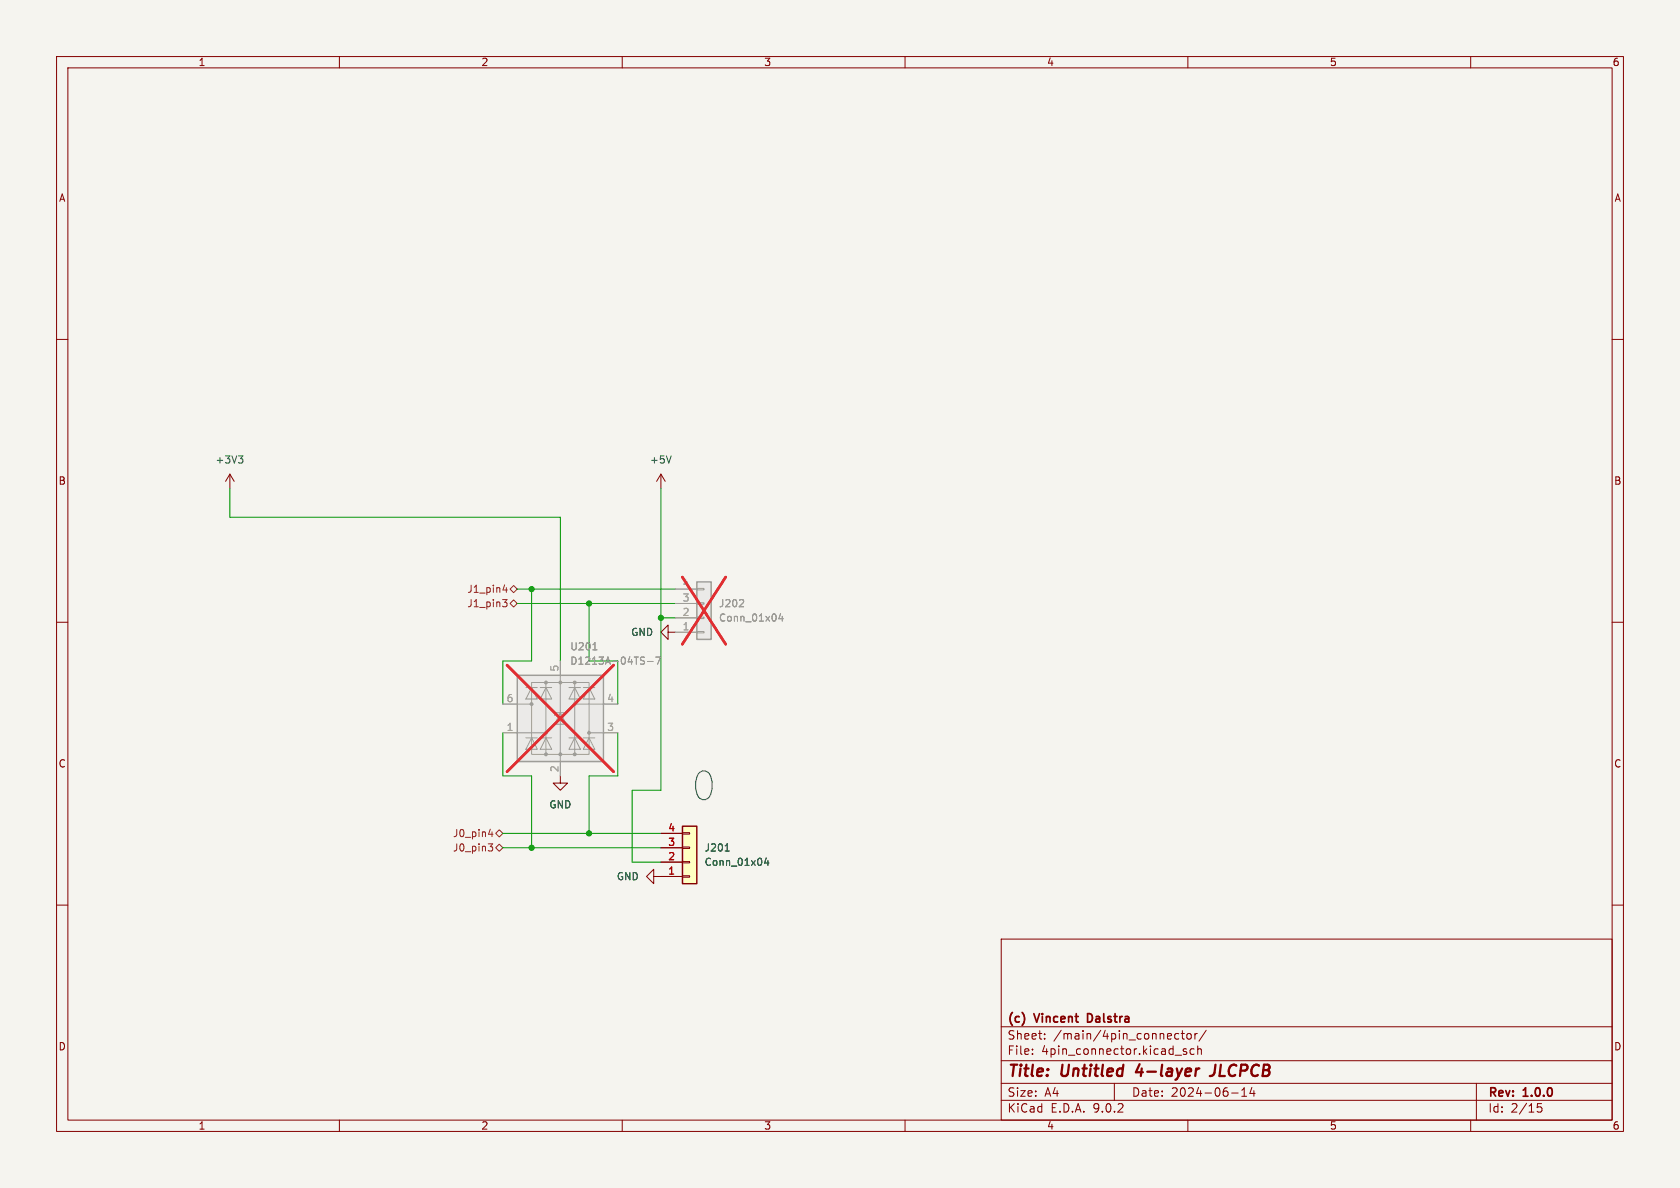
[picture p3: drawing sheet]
(kicad_sch
 (version 20250114)
 (generator "eeschema")
 (generator_version "9.0")
 (paper "A4")
 (title_block
  (title "Untitled 4-layer JLCPCB")
  (date "2024-06-14")
  (rev "1.0.0")
  (company "(c) Vincent Dalstra"))
 (lib_symbols
  (symbol "Connector_Generic:Conn_01x04"
   (pin_names
    (offset 1.016) (hide yes)) (exclude_from_sim no) (in_bom yes) (on_board yes)
   (property "Reference" "J" (at 0 5.08 0) (effects (font (size 1.27 1.27))))
   (property "Value" "Conn_01x04" (at 0 -7.62 0) (effects (font (size 1.27 1.27))))
   (property "Footprint" "" (at 0 0 0) (effects (font (size 1.27 1.27)) (hide yes)))
   (property "Datasheet" "~" (at 0 0 0) (effects (font (size 1.27 1.27)) (hide yes)))
   (property "Description" "Generic connector, single row, 01x04, script generated (kicad-library-utils/schlib/autogen/connector/)" (at 0 0 0) (effects (font (size 1.27 1.27)) (hide yes)))
   (symbol "Conn_01x04_1_1"
    (rectangle (start -1.27 3.81) (end 1.27 -6.35) (stroke (width 0.254) (type default)) (fill (type background)))
    (rectangle (start -1.27 2.667) (end 0 2.413) (stroke (width 0.1524) (type default)) (fill (type none)))
    (rectangle (start -1.27 0.127) (end 0 -0.127) (stroke (width 0.1524) (type default)) (fill (type none)))
    (rectangle (start -1.27 -2.413) (end 0 -2.667) (stroke (width 0.1524) (type default)) (fill (type none)))
    (rectangle (start -1.27 -4.953) (end 0 -5.207) (stroke (width 0.1524) (type default)) (fill (type none)))
    (pin passive line (at -5.08 2.54 0) (length 3.81) (name "Pin_1" (effects (font (size 1.27 1.27)))) (number "1" (effects (font (size 1.27 1.27)))))
    (pin passive line (at -5.08 0 0) (length 3.81) (name "Pin_2" (effects (font (size 1.27 1.27)))) (number "2" (effects (font (size 1.27 1.27)))))
    (pin passive line (at -5.08 -2.54 0) (length 3.81) (name "Pin_3" (effects (font (size 1.27 1.27)))) (number "3" (effects (font (size 1.27 1.27)))))
    (pin passive line (at -5.08 -5.08 0) (length 3.81) (name "Pin_4" (effects (font (size 1.27 1.27)))) (number "4" (effects (font (size 1.27 1.27))))))
   (embedded_fonts no))
  (symbol "Power_Protection_custom:D1213A-04TS-7"
   (pin_names (hide yes)) (exclude_from_sim no) (in_bom yes) (on_board yes)
   (property "Reference" "U" (at 2.54 8.89 0) (effects (font (size 1.27 1.27)) (justify left)))
   (property "Value" "D1213A-04TS-7" (at 2.54 -8.89 0) (effects (font (size 1.27 1.27)) (justify left)))
   (property "Footprint" "Package_TO_SOT_SMD:TSOT-23-6" (at 0 -12.7 0) (effects (font (size 1.27 1.27)) (hide yes)))
   (property "Datasheet" "https://www.lcsc.com/datasheet/lcsc_datasheet_1912111437_Diodes-Incorporated-D1213A-04TS-7_C460588.pdf" (at 5.08 8.89 0) (effects (font (size 1.27 1.27)) (hide yes)))
   (property "Description" "4-Channel Low Capacitance TVS Diode Array, 5V, SOT-23-6" (at 0 0 0) (effects (font (size 1.27 1.27)) (hide yes)))
   (property "LCSC" "C460588" (at 0 0 0) (effects (font (size 1.27 1.27)) (hide yes)))
   (property "JLCPCB_CORRECTION" "0;0;180" (at 0 -17.78 0) (effects (font (size 1.27 1.27)) (hide yes)))
   (symbol "D1213A-04TS-7_0_1"
    (rectangle (start -7.62 7.62) (end 7.62 -7.62) (stroke (width 0.254) (type default)) (fill (type background)))
    (polyline (pts (xy -6.096 3.429) (xy -4.064 3.429) (xy -5.08 5.461) (xy -6.096 3.429)) (stroke (width 0) (type default)) (fill (type none)))
    (polyline (pts (xy -6.096 -5.461) (xy -4.064 -5.461) (xy -5.08 -3.429) (xy -6.096 -5.461)) (stroke (width 0) (type default)) (fill (type none)))
    (circle (center -5.08 2.54) (radius 0.254) (stroke (width 0) (type default)) (fill (type outline)))
    (polyline (pts (xy -5.08 2.54) (xy -7.62 2.54)) (stroke (width 0) (type default)) (fill (type none)))
    (polyline (pts (xy -4.064 5.461) (xy -6.096 5.461)) (stroke (width 0) (type default)) (fill (type none)))
    (polyline (pts (xy -4.064 -3.429) (xy -6.096 -3.429)) (stroke (width 0) (type default)) (fill (type none)))
    (polyline (pts (xy -3.556 3.429) (xy -1.524 3.429) (xy -2.54 5.461) (xy -3.556 3.429)) (stroke (width 0) (type default)) (fill (type none)))
    (polyline (pts (xy -3.556 -5.461) (xy -1.524 -5.461) (xy -2.54 -3.429) (xy -3.556 -5.461)) (stroke (width 0) (type default)) (fill (type none)))
    (circle (center -2.54 6.35) (radius 0.254) (stroke (width 0) (type default)) (fill (type outline)))
    (rectangle (start -2.54 6.35) (end 2.54 -6.35) (stroke (width 0) (type default)) (fill (type none)))
    (polyline (pts (xy -2.54 6.35) (xy -5.08 6.35) (xy -5.08 -6.35) (xy -2.54 -6.35)) (stroke (width 0) (type default)) (fill (type none)))
    (circle (center -2.54 -2.54) (radius 0.254) (stroke (width 0) (type default)) (fill (type outline)))
    (polyline (pts (xy -2.54 -2.54) (xy -7.62 -2.54)) (stroke (width 0) (type default)) (fill (type none)))
    (circle (center -2.54 -6.35) (radius 0.254) (stroke (width 0) (type default)) (fill (type outline)))
    (polyline (pts (xy -1.524 5.461) (xy -3.556 5.461)) (stroke (width 0) (type default)) (fill (type none)))
    (polyline (pts (xy -1.524 -3.429) (xy -3.556 -3.429)) (stroke (width 0) (type default)) (fill (type none)))
    (polyline (pts (xy -1.016 -1.016) (xy 1.016 -1.016) (xy 0 1.016) (xy -1.016 -1.016)) (stroke (width 0) (type default)) (fill (type none)))
    (circle (center 0 6.35) (radius 0.254) (stroke (width 0) (type default)) (fill (type outline)))
    (polyline (pts (xy 0 6.35) (xy 0 7.62)) (stroke (width 0) (type default)) (fill (type none)))
    (polyline (pts (xy 0 1.27) (xy 0 6.35)) (stroke (width 0) (type default)) (fill (type none)))
    (polyline (pts (xy 0 -6.35) (xy 0 1.27)) (stroke (width 0) (type default)) (fill (type none)))
    (circle (center 0 -6.35) (radius 0.254) (stroke (width 0) (type default)) (fill (type outline)))
    (polyline (pts (xy 0 -7.62) (xy 0 -6.35)) (stroke (width 0) (type default)) (fill (type none)))
    (polyline (pts (xy 1.016 1.016) (xy 0.762 1.016) (xy -1.016 1.016) (xy -1.016 0.508)) (stroke (width 0) (type default)) (fill (type none)))
    (polyline (pts (xy 1.524 5.461) (xy 3.556 5.461)) (stroke (width 0) (type default)) (fill (type none)))
    (polyline (pts (xy 1.524 -3.429) (xy 3.556 -3.429)) (stroke (width 0) (type default)) (fill (type none)))
    (polyline (pts (xy 2.54 6.35) (xy 5.08 6.35) (xy 5.08 -6.35) (xy 2.54 -6.35)) (stroke (width 0) (type default)) (fill (type none)))
    (circle (center 2.54 6.35) (radius 0.254) (stroke (width 0) (type default)) (fill (type outline)))
    (polyline (pts (xy 2.54 2.54) (xy 7.62 2.54)) (stroke (width 0) (type default)) (fill (type none)))
    (circle (center 2.54 2.54) (radius 0.254) (stroke (width 0) (type default)) (fill (type outline)))
    (circle (center 2.54 -6.35) (radius 0.254) (stroke (width 0) (type default)) (fill (type outline)))
    (polyline (pts (xy 3.556 3.429) (xy 1.524 3.429) (xy 2.54 5.461) (xy 3.556 3.429)) (stroke (width 0) (type default)) (fill (type none)))
    (polyline (pts (xy 3.556 -5.461) (xy 1.524 -5.461) (xy 2.54 -3.429) (xy 3.556 -5.461)) (stroke (width 0) (type default)) (fill (type none)))
    (polyline (pts (xy 4.064 5.461) (xy 6.096 5.461)) (stroke (width 0) (type default)) (fill (type none)))
    (polyline (pts (xy 4.064 -3.429) (xy 6.096 -3.429)) (stroke (width 0) (type default)) (fill (type none)))
    (polyline (pts (xy 5.08 -2.54) (xy 7.62 -2.54)) (stroke (width 0) (type default)) (fill (type none)))
    (circle (center 5.08 -2.54) (radius 0.254) (stroke (width 0) (type default)) (fill (type outline)))
    (polyline (pts (xy 6.096 3.429) (xy 4.064 3.429) (xy 5.08 5.461) (xy 6.096 3.429)) (stroke (width 0) (type default)) (fill (type none)))
    (polyline (pts (xy 6.096 -5.461) (xy 4.064 -5.461) (xy 5.08 -3.429) (xy 6.096 -5.461)) (stroke (width 0) (type default)) (fill (type none))))
   (symbol "D1213A-04TS-7_1_1"
    (pin passive line (at -10.16 2.54 0) (length 2.54) (name "I/O4" (effects (font (size 1.27 1.27)))) (number "6" (effects (font (size 1.27 1.27)))))
    (pin passive line (at -10.16 -2.54 0) (length 2.54) (name "I/O1" (effects (font (size 1.27 1.27)))) (number "1" (effects (font (size 1.27 1.27)))))
    (pin passive line (at 0 10.16 270) (length 2.54) (name "VBUS" (effects (font (size 1.27 1.27)))) (number "5" (effects (font (size 1.27 1.27)))))
    (pin passive line (at 0 -10.16 90) (length 2.54) (name "GND" (effects (font (size 1.27 1.27)))) (number "2" (effects (font (size 1.27 1.27)))))
    (pin passive line (at 10.16 2.54 180) (length 2.54) (name "I/O3" (effects (font (size 1.27 1.27)))) (number "4" (effects (font (size 1.27 1.27)))))
    (pin passive line (at 10.16 -2.54 180) (length 2.54) (name "I/O2" (effects (font (size 1.27 1.27)))) (number "3" (effects (font (size 1.27 1.27))))))
   (embedded_fonts no))
  (symbol "power:+3V3"
   (power)
   (pin_names
    (offset 0)) (exclude_from_sim no) (in_bom yes) (on_board yes)
   (property "Reference" "#PWR" (at 0 -3.81 0) (effects (font (size 1.27 1.27)) (hide yes)))
   (property "Value" "+3V3" (at 0 3.556 0) (effects (font (size 1.27 1.27))))
   (property "Footprint" "" (at 0 0 0) (effects (font (size 1.27 1.27)) (hide yes)))
   (property "Datasheet" "" (at 0 0 0) (effects (font (size 1.27 1.27)) (hide yes)))
   (property "Description" "Power symbol creates a global label with name \"+3V3\"" (at 0 0 0) (effects (font (size 1.27 1.27)) (hide yes)))
   (symbol "+3V3_0_1"
    (polyline (pts (xy -0.762 1.27) (xy 0 2.54)) (stroke (width 0) (type default)) (fill (type none)))
    (polyline (pts (xy 0 2.54) (xy 0.762 1.27)) (stroke (width 0) (type default)) (fill (type none)))
    (polyline (pts (xy 0 0) (xy 0 2.54)) (stroke (width 0) (type default)) (fill (type none))))
   (symbol "+3V3_1_1"
    (pin power_in line (at 0 0 90) (length 0) (hide yes) (name "+3V3" (effects (font (size 1.27 1.27)))) (number "1" (effects (font (size 1.27 1.27))))))
   (embedded_fonts no))
  (symbol "power:+5V"
   (power)
   (pin_names
    (offset 0)) (exclude_from_sim no) (in_bom yes) (on_board yes)
   (property "Reference" "#PWR" (at 0 -3.81 0) (effects (font (size 1.27 1.27)) (hide yes)))
   (property "Value" "+5V" (at 0 3.556 0) (effects (font (size 1.27 1.27))))
   (property "Footprint" "" (at 0 0 0) (effects (font (size 1.27 1.27)) (hide yes)))
   (property "Datasheet" "" (at 0 0 0) (effects (font (size 1.27 1.27)) (hide yes)))
   (property "Description" "Power symbol creates a global label with name \"+5V\"" (at 0 0 0) (effects (font (size 1.27 1.27)) (hide yes)))
   (symbol "+5V_0_1"
    (polyline (pts (xy -0.762 1.27) (xy 0 2.54)) (stroke (width 0) (type default)) (fill (type none)))
    (polyline (pts (xy 0 2.54) (xy 0.762 1.27)) (stroke (width 0) (type default)) (fill (type none)))
    (polyline (pts (xy 0 0) (xy 0 2.54)) (stroke (width 0) (type default)) (fill (type none))))
   (symbol "+5V_1_1"
    (pin power_in line (at 0 0 90) (length 0) (hide yes) (name "+5V" (effects (font (size 1.27 1.27)))) (number "1" (effects (font (size 1.27 1.27))))))
   (embedded_fonts no))
  (symbol "power:GND"
   (power)
   (pin_names
    (offset 0)) (exclude_from_sim no) (in_bom yes) (on_board yes)
   (property "Reference" "#PWR" (at 0 -6.35 0) (effects (font (size 1.27 1.27)) (hide yes)))
   (property "Value" "GND" (at 0 -3.81 0) (effects (font (size 1.27 1.27))))
   (property "Footprint" "" (at 0 0 0) (effects (font (size 1.27 1.27)) (hide yes)))
   (property "Datasheet" "" (at 0 0 0) (effects (font (size 1.27 1.27)) (hide yes)))
   (property "Description" "Power symbol creates a global label with name \"GND\" , ground" (at 0 0 0) (effects (font (size 1.27 1.27)) (hide yes)))
   (symbol "GND_0_1"
    (polyline (pts (xy 0 0) (xy 0 -1.27) (xy 1.27 -1.27) (xy 0 -2.54) (xy -1.27 -1.27) (xy 0 -1.27)) (stroke (width 0) (type default)) (fill (type none))))
   (symbol "GND_1_1"
    (pin power_in line (at 0 0 270) (length 0) (hide yes) (name "GND" (effects (font (size 1.27 1.27)))) (number "1" (effects (font (size 1.27 1.27))))))
   (embedded_fonts no)))
 (text "0"
  (exclude_from_sim no)
  (at 121.92 142.24 0)
  (effects (font (size 5.08 5.08)) (justify left bottom)))
 (junction
  (at 93.98 149.86)
  (diameter 0)
  (color 0 0 0 0))
 (junction
  (at 93.98 104.14)
  (diameter 0)
  (color 0 0 0 0))
 (junction
  (at 104.14 106.68)
  (diameter 0)
  (color 0 0 0 0))
 (junction
  (at 104.14 147.32)
  (diameter 0)
  (color 0 0 0 0))
 (junction
  (at 116.84 109.22)
  (diameter 0)
  (color 0 0 0 0))
 (wire
  (pts (xy 111.76 139.7) (xy 111.76 152.4))
  (stroke (width 0) (type default)))
 (wire
  (pts (xy 88.9 147.32) (xy 104.14 147.32))
  (stroke (width 0) (type default)))
 (wire
  (pts (xy 104.14 116.84) (xy 104.14 106.68))
  (stroke (width 0) (type default)))
 (wire
  (pts (xy 88.9 149.86) (xy 93.98 149.86))
  (stroke (width 0) (type default)))
 (wire
  (pts (xy 109.22 137.16) (xy 104.14 137.16))
  (stroke (width 0) (type default)))
 (wire
  (pts (xy 116.84 86.36) (xy 116.84 109.22))
  (stroke (width 0) (type default)))
 (wire
  (pts (xy 93.98 149.86) (xy 116.84 149.86))
  (stroke (width 0) (type default)))
 (wire
  (pts (xy 109.22 116.84) (xy 104.14 116.84))
  (stroke (width 0) (type default)))
 (wire
  (pts (xy 40.64 91.44) (xy 99.06 91.44))
  (stroke (width 0) (type default)))
 (wire
  (pts (xy 88.9 116.84) (xy 93.98 116.84))
  (stroke (width 0) (type default)))
 (wire
  (pts (xy 88.9 137.16) (xy 93.98 137.16))
  (stroke (width 0) (type default)))
 (wire
  (pts (xy 111.76 152.4) (xy 116.84 152.4))
  (stroke (width 0) (type default)))
 (wire
  (pts (xy 99.06 91.44) (xy 99.06 116.84))
  (stroke (width 0) (type default)))
 (wire
  (pts (xy 116.84 139.7) (xy 111.76 139.7))
  (stroke (width 0) (type default)))
 (wire
  (pts (xy 88.9 124.46) (xy 88.9 116.84))
  (stroke (width 0) (type default)))
 (wire
  (pts (xy 116.84 109.22) (xy 116.84 139.7))
  (stroke (width 0) (type default)))
 (wire
  (pts (xy 93.98 104.14) (xy 93.98 116.84))
  (stroke (width 0) (type default)))
 (wire
  (pts (xy 88.9 129.54) (xy 88.9 137.16))
  (stroke (width 0) (type default)))
 (wire
  (pts (xy 91.44 106.68) (xy 104.14 106.68))
  (stroke (width 0) (type default)))
 (wire
  (pts (xy 104.14 137.16) (xy 104.14 147.32))
  (stroke (width 0) (type default)))
 (wire
  (pts (xy 93.98 137.16) (xy 93.98 149.86))
  (stroke (width 0) (type default)))
 (wire
  (pts (xy 104.14 106.68) (xy 119.38 106.68))
  (stroke (width 0) (type default)))
 (wire
  (pts (xy 40.64 86.36) (xy 40.64 91.44))
  (stroke (width 0) (type default)))
 (wire
  (pts (xy 91.44 104.14) (xy 93.98 104.14))
  (stroke (width 0) (type default)))
 (wire
  (pts (xy 109.22 116.84) (xy 109.22 124.46))
  (stroke (width 0) (type default)))
 (wire
  (pts (xy 109.22 129.54) (xy 109.22 137.16))
  (stroke (width 0) (type default)))
 (wire
  (pts (xy 116.84 109.22) (xy 119.38 109.22))
  (stroke (width 0) (type default)))
 (wire
  (pts (xy 104.14 147.32) (xy 116.84 147.32))
  (stroke (width 0) (type default)))
 (wire
  (pts (xy 93.98 104.14) (xy 119.38 104.14))
  (stroke (width 0) (type default)))
 (hierarchical_label "J1_pin4"
  (shape bidirectional)
  (at 91.44 104.14 180)
  (effects (font (size 1.27 1.27)) (justify right)))
 (hierarchical_label "J0_pin3"
  (shape bidirectional)
  (at 88.9 149.86 180)
  (effects (font (size 1.27 1.27)) (justify right)))
 (hierarchical_label "J1_pin3"
  (shape bidirectional)
  (at 91.44 106.68 180)
  (effects (font (size 1.27 1.27)) (justify right)))
 (hierarchical_label "J0_pin4"
  (shape bidirectional)
  (at 88.9 147.32 180)
  (effects (font (size 1.27 1.27)) (justify right)))
 (symbol
  (lib_id "Connector_Generic:Conn_01x04")
  (at 121.92 152.4 0)
  (mirror x)
  (unit 1)
  (exclude_from_sim no)
  (in_bom yes)
  (on_board yes)
  (dnp no)
  (property "Reference" "J201" (at 124.46 149.86 0) (effects (font (size 1.27 1.27)) (justify left)))
  (property "Value" "Conn_01x04" (at 124.46 152.4 0) (effects (font (size 1.27 1.27)) (justify left)))
  (property "Footprint" "Connector_JST:JST_XH_S4B-XH-A-1_1x04_P2.50mm_Horizontal" (at 121.92 152.4 0) (effects (font (size 0.0254 0.0254)) (hide yes)))
  (property "Datasheet" "~" (at 121.92 152.4 0) (effects (font (size 1.27 1.27)) (hide yes)))
  (property "Description" "" (at 121.92 152.4 0) (effects (font (size 1.27 1.27)) (hide yes)))
  (property "JLCPCB_IGNORE" "1" (at 121.92 152.4 0) (effects (font (size 1.27 1.27)) (hide yes)))
  (property "LCSC" "C146115" (at 121.92 152.4 0) (effects (font (size 1.27 1.27)) (hide yes)))
  (property "JLCPCB_CORRECTION" "3.75;0;180" (at 121.92 152.4 0) (effects (font (size 1.27 1.27)) (hide yes)))
  (property "Comment" "Through-hole" (at 121.92 152.4 0) (effects (font (size 1.27 1.27)) (hide yes)))
  (property "I2C address" "" (at 121.92 152.4 0) (effects (font (size 1.27 1.27)) (hide yes)))
  (pin "1")
  (pin "2")
  (pin "3")
  (pin "4"))
 (symbol
  (lib_id "power:+5V")
  (at 116.84 86.36 0)
  (unit 1)
  (exclude_from_sim no)
  (in_bom yes)
  (on_board yes)
  (dnp no)
  (fields_autoplaced yes)
  (property "Reference" "#PWR203" (at 116.84 90.17 0) (effects (font (size 1.27 1.27)) (hide yes)))
  (property "Value" "+5V" (at 116.84 81.28 0) (effects (font (size 1.27 1.27))))
  (property "Footprint" "" (at 116.84 86.36 0) (effects (font (size 1.27 1.27)) (hide yes)))
  (property "Datasheet" "" (at 116.84 86.36 0) (effects (font (size 1.27 1.27)) (hide yes)))
  (property "Description" "Power symbol creates a global label with name \"+5V\"" (at 116.84 86.36 0) (effects (font (size 1.27 1.27)) (hide yes)))
  (pin "1"))
 (symbol
  (lib_id "power:GND")
  (at 119.38 111.76 270)
  (mirror x)
  (unit 1)
  (exclude_from_sim no)
  (in_bom yes)
  (on_board yes)
  (dnp no)
  (fields_autoplaced yes)
  (property "Reference" "#PWR205" (at 113.03 111.76 0) (effects (font (size 1.27 1.27)) (hide yes)))
  (property "Value" "GND" (at 115.57 111.7599 90) (effects (font (size 1.27 1.27)) (justify right)))
  (property "Footprint" "" (at 119.38 111.76 0) (effects (font (size 1.27 1.27)) (hide yes)))
  (property "Datasheet" "" (at 119.38 111.76 0) (effects (font (size 1.27 1.27)) (hide yes)))
  (property "Description" "" (at 119.38 111.76 0) (effects (font (size 1.27 1.27)) (hide yes)))
  (pin "1"))
 (symbol
  (lib_id "Connector_Generic:Conn_01x04")
  (at 124.46 109.22 0)
  (mirror x)
  (unit 1)
  (exclude_from_sim yes)
  (in_bom no)
  (on_board no)
  (dnp yes)
  (property "Reference" "J202" (at 127 106.68 0) (effects (font (size 1.27 1.27)) (justify left)))
  (property "Value" "Conn_01x04" (at 127 109.22 0) (effects (font (size 1.27 1.27)) (justify left)))
  (property "Footprint" "Connector_JST:JST_XH_S4B-XH-A-1_1x04_P2.50mm_Horizontal" (at 124.46 109.22 0) (effects (font (size 0.0254 0.0254)) (hide yes)))
  (property "Datasheet" "~" (at 124.46 109.22 0) (effects (font (size 1.27 1.27)) (hide yes)))
  (property "Description" "" (at 124.46 109.22 0) (effects (font (size 1.27 1.27)) (hide yes)))
  (property "JLCPCB_IGNORE" "" (at 124.46 109.22 0) (effects (font (size 1.27 1.27)) (hide yes)))
  (property "LCSC" "C146115" (at 124.46 109.22 0) (effects (font (size 1.27 1.27)) (hide yes)))
  (property "JLCPCB_CORRECTION" "3.75;0;180" (at 124.46 109.22 0) (effects (font (size 1.27 1.27)) (hide yes)))
  (property "Comment" "Through-hole" (at 124.46 109.22 0) (effects (font (size 1.27 1.27)) (hide yes)))
  (property "I2C address" "" (at 124.46 109.22 0) (effects (font (size 1.27 1.27)) (hide yes)))
  (pin "1")
  (pin "2")
  (pin "3")
  (pin "4"))
 (symbol
  (lib_id "power:GND")
  (at 116.84 154.94 270)
  (mirror x)
  (unit 1)
  (exclude_from_sim no)
  (in_bom yes)
  (on_board yes)
  (dnp no)
  (property "Reference" "#PWR204" (at 110.49 154.94 0) (effects (font (size 1.27 1.27)) (hide yes)))
  (property "Value" "GND" (at 113.03 154.9399 90) (effects (font (size 1.27 1.27)) (justify right)))
  (property "Footprint" "" (at 116.84 154.94 0) (effects (font (size 1.27 1.27)) (hide yes)))
  (property "Datasheet" "" (at 116.84 154.94 0) (effects (font (size 1.27 1.27)) (hide yes)))
  (property "Description" "" (at 116.84 154.94 0) (effects (font (size 1.27 1.27)) (hide yes)))
  (pin "1"))
 (symbol
  (lib_id "power:+3V3")
  (at 40.64 86.36 0)
  (unit 1)
  (exclude_from_sim no)
  (in_bom yes)
  (on_board yes)
  (dnp no)
  (fields_autoplaced yes)
  (property "Reference" "#PWR201" (at 40.64 90.17 0) (effects (font (size 1.27 1.27)) (hide yes)))
  (property "Value" "+3V3" (at 40.64 81.28 0) (effects (font (size 1.27 1.27))))
  (property "Footprint" "" (at 40.64 86.36 0) (effects (font (size 1.27 1.27)) (hide yes)))
  (property "Datasheet" "" (at 40.64 86.36 0) (effects (font (size 1.27 1.27)) (hide yes)))
  (property "Description" "" (at 40.64 86.36 0) (effects (font (size 1.27 1.27)) (hide yes)))
  (pin "1"))
 (symbol
  (lib_id "Power_Protection_custom:D1213A-04TS-7")
  (at 99.06 127 0)
  (unit 1)
  (exclude_from_sim yes)
  (in_bom no)
  (on_board no)
  (dnp yes)
  (fields_autoplaced yes)
  (property "Reference" "U201" (at 100.7111 114.3 0) (effects (font (size 1.27 1.27)) (justify left)))
  (property "Value" "D1213A-04TS-7" (at 100.7111 116.84 0) (effects (font (size 1.27 1.27)) (justify left)))
  (property "Footprint" "Package_TO_SOT_SMD:TSOT-23-6" (at 99.06 139.7 0) (effects (font (size 1.27 1.27)) (hide yes)))
  (property "Datasheet" "https://www.lcsc.com/datasheet/lcsc_datasheet_1912111437_Diodes-Incorporated-D1213A-04TS-7_C460588.pdf" (at 104.14 118.11 0) (effects (font (size 1.27 1.27)) (hide yes)))
  (property "Description" "" (at 99.06 127 0) (effects (font (size 1.27 1.27)) (hide yes)))
  (property "LCSC" "C460588" (at 99.06 127 0) (effects (font (size 1.27 1.27)) (hide yes)))
  (property "JLCPCB_CORRECTION" "0;0;270" (at 99.06 144.78 0) (effects (font (size 1.27 1.27)) (hide yes)))
  (property "I2C address" "" (at 99.06 127 0) (effects (font (size 1.27 1.27)) (hide yes)))
  (pin "4")
  (pin "3")
  (pin "6")
  (pin "5")
  (pin "1")
  (pin "2"))
 (symbol
  (lib_id "power:GND")
  (at 99.06 137.16 0)
  (unit 1)
  (exclude_from_sim no)
  (in_bom yes)
  (on_board yes)
  (dnp no)
  (fields_autoplaced yes)
  (property "Reference" "#PWR202" (at 99.06 143.51 0) (effects (font (size 1.27 1.27)) (hide yes)))
  (property "Value" "GND" (at 99.06 142.24 0) (effects (font (size 1.27 1.27))))
  (property "Footprint" "" (at 99.06 137.16 0) (effects (font (size 1.27 1.27)) (hide yes)))
  (property "Datasheet" "" (at 99.06 137.16 0) (effects (font (size 1.27 1.27)) (hide yes)))
  (property "Description" "" (at 99.06 137.16 0) (effects (font (size 1.27 1.27)) (hide yes)))
  (pin "1")))
